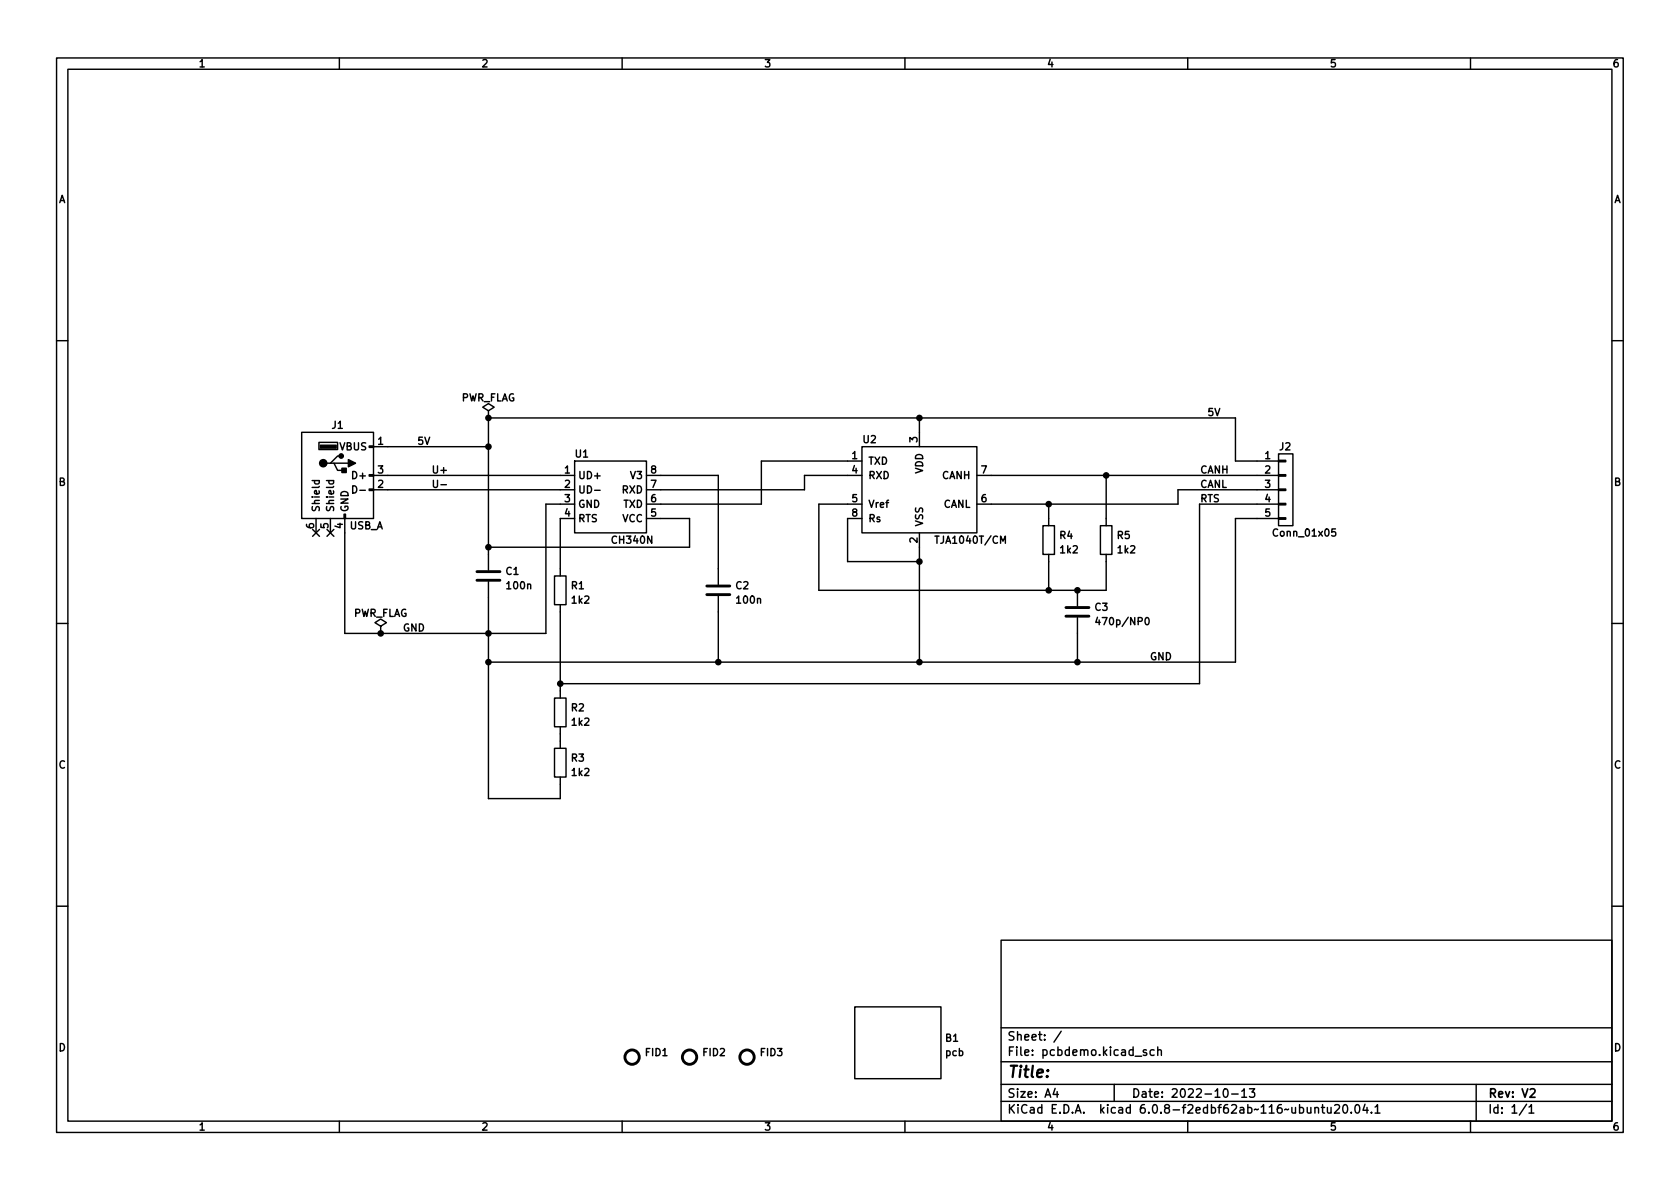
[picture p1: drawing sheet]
<svg xmlns="http://www.w3.org/2000/svg" width="297mm" height="210mm" viewBox="0 0 297 210" stroke-linecap="round" stroke-linejoin="round" font-family="sans-serif">
<g fill="none" stroke="#000" stroke-width=".25">
<path d="M10 10.2h277v190.1h-277zM12 12.2h273v186.1h-273zM60 10.2v2M110 10.2v2M160 10.2v2M210 10.2v2M260 10.2v2M10 60.2h2M53.3 76.4h12.7v15.3h-12.7zM56.4 78.2h3.3v1.3h-3.3zM65.3 78.9h.7v.2h-.7zM66 79h20.4"/>
<path d="M86.4 72.6l1-.6-1-.6-1.1 .6 1.1 .6v1.3M86.4 73.9h.1M86.4 73.9v26.9M86.4 73.9h132v7.6h7.7M152.4 79h20.3v15.2h-20.3zM162.6 73.9v5.1M285 60.2h2M55.2 85h1.3M55.3 93.6l1.2 1.2M55.7 85l-.1 .3 .2 .3 .6-.1v-.5M55.9 91.7v2.5M56.5 93.6l-1.2 1.2"/>
<path d="M57.7 85h1.3M57.8 93.6l1.2 1.2M58.2 85l-.1 .3 .3 .3 .5-.1v-.5M58.4 81.9h.7l.6 1.3h1.3M58.4 91.7v2.5M59 93.6l-1.2 1.2M59.1 81.9h2.5M60.3 80.6h-.6l-1.3 1.3h-.6M60.8 90.9h.3v.8h-.3zM62.4 85.9a.64 .64 0 0 1 .7 .6 .64 .64 0 0 1-.7 .7zM63.6 86.7h1M65.3 86.5h.7v.2h-.7z"/>
<path d="M65.3 83.9h.7v.3h-.7zM66 84.1h35.6M66 86.6h35.6M76.6 84.9v1.1l.3 .2h.2l.3-.2v-1.1M78 85.7h.9M101.6 81.5h12.7v12.7h-12.7zM101.6 89.1h-5.1v22.9h-35.5v-20.3M101.6 91.7h-2.5v10.1M105.1 86.7h1M114.3 84.1h12.7v19.3M114.3 91.7h7.6v5.1h-35.5M152.4 89.1h-7.6v15.3h50.8v-6.4"/>
<path d="M152.4 81.5h-17.8v7.6h-20.3M152.4 84.1h-10.2v2.5h-27.9M152.4 91.7h-2.5v7.6h12.7M162.6 94.2v22.9M172.7 84.1h53.4M176.9 96.1v-1.3l.4 .9 .5-.9v1.3M184.4 93h2v5h-2zM185.4 89.1v3.9M185.4 98v6.4M194.6 93h2v5h-2zM195.6 84.1v8.9M226.1 91.6h1.2v.2h-1.2z"/>
<path d="M226.1 89h1.2v.3h-1.2zM226.1 86.5h1.2v.2h-1.2zM226.1 83.9h1.2v.3h-1.2zM226.1 81.4h1.2v.3h-1.2zM226.1 80.3h2.5v12.7h-2.5zM226.1 86.6h-17.8v2.5h-35.6M226.1 89.1h-14v31.8h-113M226.1 91.7h-7.7v25.4h-132M236.1 93.5h-.6v.6l.1-.1 .5 .1 .1 .2-.1 .4-.2 .1-.4-.1M10 110.2h2M67.3 110.7l1-.6-1-.6-1 .6 1 .6v1.3M67.3 112h.1"/>
<path d="M86.4 102.9v38.3h12.7v-3.8M98 101.8h2.1v5.1h-2.1zM99.1 106.9v16.5M127 105.4v11.7M190.5 104.4v2.8M190.5 109.2v7.9M194 109.1l-.3 1h.8M202.6 109.3l.2-.1a.68 .68 0 0 1 .4 .6 .68 .68 0 0 1-.4 .7l-.2-.1-.1-.4zM285 110.2h2M98 132.3h2.1v5.1h-2.1zM98 123.4h2.1v5.1h-2.1zM99.1 128.5v3.8"/>
<path d="M10 160.2h2M151.1 178h15.3v12.7h-15.3zM177 166.3h108v32h-108zM285 160.2h2M60 198.3v2M110 198.3v2M160 198.3v2M177 194.8h108M177 191.8h108M177 187.8h108M177 181.8h108M186.6 192.5l-.4 1h.9"/>
<path d="M186.9 193v1M187.6 182.4l-1.3 1.9M197 191.8v3M200.7 186.8h1.1M202.7 185.7l-.4-.1-.2 .2 .1 .3 .5 .1v.4h-.6M204.1 185.7l-.5-.1-.3 .3v.4l.2 .3h.6M204.7 185.8l.2-.2 .4 .1v.9M204.7 185.1v1.5M210 198.3v2M216.5 192.6l.1-.1a.81 .81 0 0 1 .6 .7 .81 .81 0 0 1-.3 .8h-.1a.81 .81 0 0 1-.6-.6 .81 .81 0 0 1 .3-.8zM217.8 193.5h1.1M219.6 193l.4-.5v1.5"/>
<path d="M219.6 194h.8M220.9 192.5h.9l-.5 .6 .5 .1v.7l-.2 .1h-.5l-.2-.1M232.5 196l.2-.2 .4 .1v.9M232.5 195.8v1M233.6 195.8h.6M233.8 195.3v1.3l.4 .2M234.7 195.8l.1 1h.3l.2-.1M235.3 195.8v1M236 195.5l.6-.2 .2 .2v.3l-.9 1h.9M237.6 195.4l.2-.1a.81 .81 0 0 1 .6 .7 .81 .81 0 0 1-.3 .8h-.2a.81 .81 0 0 1-.6-.6 .81 .81 0 0 1 .3-.8zM238.9 196.7v.1M239.8 195.4l.1-.1a.81 .81 0 0 1 .6 .7 .81 .81 0 0 1-.3 .8h-.1a.81 .81 0 0 1-.6-.6 .81 .81 0 0 1 .3-.8z"/>
<path d="M241.3 195.3l-.3 1h.9M241.7 195.8v1M242.5 196.7v.1M243.1 195.8l.5-.5v1.5M243.1 196.8h.9M260 198.3v2M261 191.8v6.5M269.9 195.3l-1.3 1.9M270.3 195.8l.5-.5v1.5M270.3 196.8h.9"/>
</g>
<path d="M270.6 192.7l.5-.2 .2 .2 .1 .3-.9 1h.9" fill="none" stroke="#000" stroke-width=".3"/>
<g fill="none" stroke="#000" stroke-width=".51">
<path d="M84.3 102.6h4.1M84.3 101.1h4.1M125 105.2h4M125 103.6h4M188.5 109h4M188.5 107.4h4"/>
<circle cx="111.8" cy="186.9" r="1.27"/>
<circle cx="121.9" cy="186.9" r="1.27"/>
<circle cx="132.1" cy="186.9" r="1.27"/>
</g>
<g fill="#000" stroke="#000" stroke-width=".25">
<path d="M56.6 78.7h2.8v.5h-2.8zM60.5 82.8h.7v.8h-.7zM61.6 81.3l1.3 .6-1.3 .6z"/>
<circle cx="86.4" cy="79" r=".46"/>
<circle cx="86.4" cy="73.9" r=".46"/>
<circle cx="162.6" cy="73.9" r=".46"/>
<circle cx="57.1" cy="81.9" r=".63"/>
<circle cx="60.3" cy="80.6" r=".38"/>
<circle cx="86.4" cy="96.8" r=".46"/>
<circle cx="162.6" cy="99.3" r=".46"/>
<circle cx="185.4" cy="89.1" r=".46"/>
<circle cx="195.6" cy="84.1" r=".46"/>
<circle cx="67.3" cy="112" r=".46"/>
<circle cx="86.4" cy="112" r=".46"/>
<circle cx="86.4" cy="117.1" r=".46"/>
<circle cx="127" cy="117.1" r=".46"/>
<circle cx="162.6" cy="117.1" r=".46"/>
<circle cx="185.4" cy="104.4" r=".46"/>
<circle cx="190.5" cy="104.4" r=".46"/>
<circle cx="190.5" cy="117.1" r=".46"/>
<circle cx="99.1" cy="120.9" r=".46"/>
</g>
<text font-size="2.8" x="178" y="190.6">Title:</text>
<g font-size="2.1">
<text x="178" y="184">Sheet: /</text>
<text x="178" y="186.7">File: pcbdemo.kicad_sch</text>
<text x="178" y="196.9">KiCad E.D.A. kicad 6.0.8-f2edbf62ab~116~ubuntu20.04.1</text>
<text x="178" y="194.1">Size: A4</text>
<text x="200" y="194.1">Date: 2022-10-13</text>
<text x="263" y="194.1">Rev: V2</text>
<text x="263" y="196.9">Id: 1/1</text>
</g>
<g font-size="1.8">
<text x="35" y="11.9">1</text>
<text x="85" y="11.9">2</text>
<text x="135" y="11.9">3</text>
<text x="185" y="11.9">4</text>
<text x="235" y="11.9">5</text>
<text x="285" y="11.9">6</text>
<text x="10.3" y="35.9">A</text>
<text x="285.3" y="35.9">A</text>
<text x="81.4" y="71">PWR_FLAG</text>
<text x="58.7" y="75.8">J1</text>
<text x="213.4" y="73.6">5V</text>
<text x="60.1" y="79.6">VBUS</text>
<text x="66.8" y="78.6">1</text>
<text x="66.8" y="83.7">3</text>
<text x="73.7" y="78.6">5V</text>
<text x="76.2" y="83.7">U+</text>
<text x="99.8" y="83.7">1</text>
<text x="101.7" y="80.9">U1</text>
<text x="115.1" y="83.7">8</text>
<text x="150.6" y="81.2">1</text>
<text x="150.6" y="83.7">4</text>
<text x="152.6" y="78.4">U2</text>
<text x="153.4" y="82.2">TXD</text>
<text x="162.2" y="78.2" transform="rotate(-90 162.2 78.2)">3</text>
<text x="163.2" y="83.7" transform="rotate(-90 163.2 83.7)">VDD</text>
<text x="173.5" y="83.7">7</text>
<text x="212.1" y="83.7">CANH</text>
<text x="223.7" y="81.2">1</text>
<text x="223.7" y="83.7">2</text>
<text x="226.2" y="79.6">J2</text>
<text x="10.3" y="85.9">B</text>
<text x="62.7" y="84.7">D+</text>
<text x="66.8" y="86.3">2</text>
<text x="99.8" y="86.3">2</text>
<text x="99.8" y="88.8">3</text>
<text x="102.1" y="84.7">UD+</text>
<text x="102.1" y="87.2">UD-</text>
<text x="102.1" y="89.8">GND</text>
<text x="110.1" y="87.2">RXD</text>
<text x="110.3" y="89.8">TXD</text>
<text x="111.6" y="84.7">V3</text>
<text x="115.1" y="88.8">6</text>
<text x="115.1" y="86.3">7</text>
<text x="150.6" y="88.8">5</text>
<text x="153.4" y="84.7">RXD</text>
<text x="153.4" y="89.8">Vref</text>
<text x="166.6" y="84.7">CANH</text>
<text x="166.8" y="89.8">CANL</text>
<text x="173.5" y="88.8">6</text>
<text x="212.1" y="88.8">RTS</text>
<text x="212.1" y="86.3">CANL</text>
<text x="223.7" y="86.3">3</text>
<text x="223.7" y="88.8">4</text>
<text x="285.3" y="85.9">B</text>
<text x="55.5" y="93.5" transform="rotate(-90 55.5 93.5)">6</text>
<text x="56.5" y="90.7" transform="rotate(-90 56.5 90.7)">Shield</text>
<text x="58.1" y="93.5" transform="rotate(-90 58.1 93.5)">5</text>
<text x="59.1" y="90.7" transform="rotate(-90 59.1 90.7)">Shield</text>
<text x="60.6" y="93.5" transform="rotate(-90 60.6 93.5)">4</text>
<text x="61.6" y="90.7" transform="rotate(-90 61.6 90.7)">GND</text>
<text x="61.8" y="93.6">USB_A</text>
<text x="99.8" y="91.3">4</text>
<text x="102.1" y="92.3">RTS</text>
<text x="110.1" y="92.3">VCC</text>
<text x="115.1" y="91.3">5</text>
<text x="150.6" y="91.3">8</text>
<text x="153.4" y="92.3">Rs</text>
<text x="162.2" y="96" transform="rotate(-90 162.2 96)">2</text>
<text x="163.2" y="93.2" transform="rotate(-90 163.2 93.2)">VSS</text>
<text x="187.4" y="95.3">R4</text>
<text x="197.5" y="95.3">R5</text>
<text x="223.7" y="91.3">5</text>
<text x="225.4" y="94.9">Conn_01x05</text>
<text x="89.5" y="101.6">C1</text>
<text x="108.4" y="96.1">CH340N</text>
<text x="165.8" y="96.1">TJA1040T/CM</text>
<text x="187.5" y="97.8">1k2</text>
<text x="197.7" y="97.8">1k2</text>
<text x="89.7" y="104.2">100n</text>
<text x="101" y="104.2">R1</text>
<text x="101.2" y="106.7">1k2</text>
<text x="130.1" y="104.2">C2</text>
<text x="130.4" y="106.7">100n</text>
<text x="193.6" y="108">C3</text>
<text x="62.3" y="109.1">PWR_FLAG</text>
<text x="71.1" y="111.7">GND</text>
<text x="194.5" y="110.5">470p/NP0</text>
<text x="203.2" y="116.7">GND</text>
<text x="101" y="125.8">R2</text>
<text x="101.2" y="128.3">1k2</text>
<text x="10.3" y="135.9">C</text>
<text x="101" y="134.7">R3</text>
<text x="101.2" y="137.2">1k2</text>
<text x="285.3" y="135.9">C</text>
<text x="10.3" y="185.9">D</text>
<text x="167.2" y="184.2">B1</text>
<text x="285.3" y="185.9">D</text>
<text x="114.2" y="186.7">FID1</text>
<text x="124.3" y="186.7">FID2</text>
<text x="134.5" y="186.7">FID3</text>
<text x="167.2" y="186.7">pcb</text>
<text x="35" y="199.9">1</text>
<text x="85" y="199.9">2</text>
<text x="135" y="199.9">3</text>
<text x="185" y="199.9">4</text>
<text x="235" y="199.9">5</text>
<text x="285" y="199.9">6</text>
</g>
</svg>
